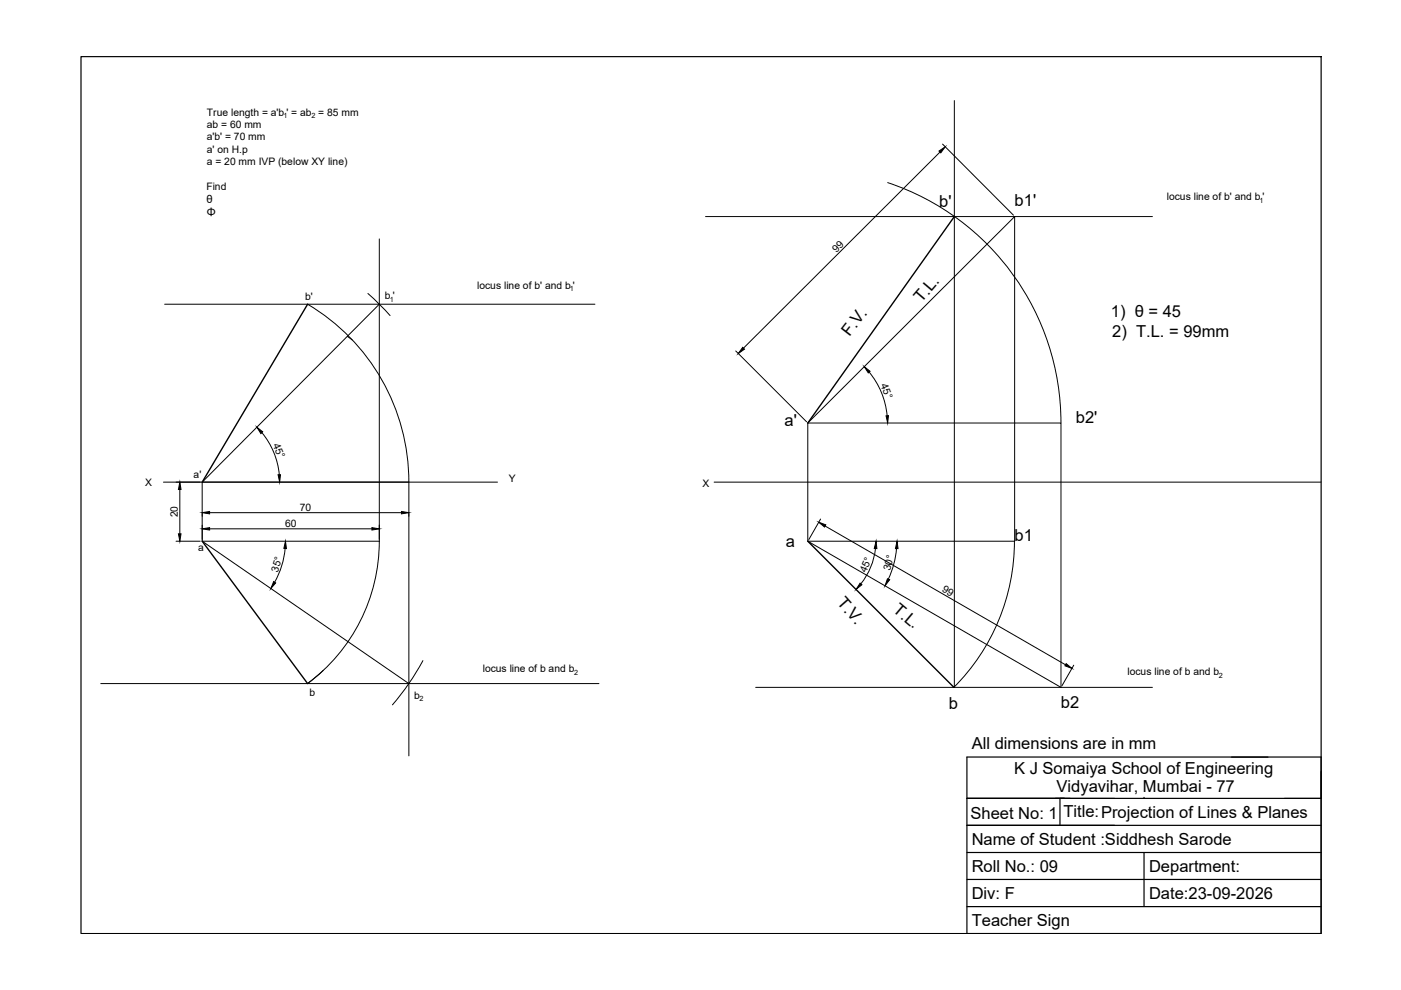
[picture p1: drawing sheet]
<svg xmlns="http://www.w3.org/2000/svg" width="297mm" height="210mm" viewBox="0 0 297 210" stroke-linecap="round" stroke-linejoin="round" font-family="sans-serif">
<!-- layer: 0 -->
<path d="M17.2 12h262.9v185.9h-262.9zM205 169.3h75.1M205 175h75.1M223.8 169.3h1.9h-1v5.7M242.6 169.3h.1M280.1 163.5v34.4h-75.1v-37.4h75.1v8.8h-7.7M205 180.7h75.1M205 186.5h75.1M205 192.2h75.1M242.6 180.7v11.5" fill="none" stroke="#000" stroke-width=".25"/>
<g fill="none" stroke="#000" stroke-width=".21">
<path d="M188.2 38.7a53.7 53.7 0 0 1 36.7 51M199.3 32.2l-41.7 41.6M199.8 30.6l15.1 15M202.3 21.3v124.5M80.4 50.7v64.1M149.6 45.9h94.7M34.9 64.5h91.2M65.2 64.5a43.8 43.8 0 0 1 21.5 37.7M73.6 71.3l1.1 .8M78 62.2l4.7 4.7M80.4 64.5l-37.5 37.7v12.6M156 74.4l15 15"/>
<path d="M184.3 78.9a16.9 16.9 0 0 1 3.8 9.2M55.5 91.7a16.4 16.4 0 0 1 3.7 8.9M171.3 89.7l43.8-43.8v68.9h-43.8zM171.3 89.7h53.6v56l-53.6-30.9M34.7 102.2h70.8M37.3 114.8h5.1M38.1 103.8v9.4M42.9 114.8h37.5M42.9 114.8l43.8 30.1M44.4 108.7h40.7M44.4 112.1h34.5M60.5 116.3a17.7 17.7 0 0 1-2.3 7.1"/>
<path d="M80.4 114.7a37.6 37.6 0 0 1-15.2 30.2l3.3-2.8M86.7 102.2v58.1M151.4 102.2h128.7M174 110.1l-2.5 4.3M174.9 111.5l51 29.5M185.6 116.3a14.5 14.5 0 0 1-3.1 7.5M190.1 116.3a18.9 18.9 0 0 1-1.8 6.5M215.1 114.7a43.8 43.8 0 0 1-12.9 31.1M21.4 144.9h105.6M89.7 140.1a53.2 53.2 0 0 1-6.5 9.3M160.2 145.7h84.1M227.7 141l-2.5 4.4"/>
</g>
<g fill="#000" stroke="#000" stroke-width=".21">
<path d="M199.1 32l1.3-.9-.9 1.3zM157.5 73.6l.3 .4-1.3 1zM183.2 77.8l1.3 .9-.4 .4zM54.5 90.6l1.2 1-.4 .3zM187.9 88.2l.5-.1-.2 1.6zM38.1 102.2l.3 1.6h-.6zM37.8 113.2h.6l-.3 1.6zM42.9 108.7l1.5-.3v.6zM42.9 112.1l1.5-.2v.5zM59 100.7h.5l-.2 1.5zM60.5 114.8l.2 1.5h-.5zM78.9 111.9l1.5 .2-1.5 .3z"/>
<path d="M85.1 108.4l1.6 .3-1.6 .3zM173.6 110.7l1.5 .6-.3 .4zM185.7 114.8l.2 1.5h-.5zM190.2 114.8l.2 1.5h-.5zM58 123.3l.4 .3-1 1.2zM182.4 123.6l.3 .4-1.2 1zM188.2 122.7l.4 .2-1 1.3zM226 140.7l1.3 1-1.5-.5z"/>
</g>
<path d="M202.3 45.9l-31 43.8M65.2 64.5l-22.3 37.7M42.9 114.8l22.3 30.1M171.3 114.8l31 30.9" fill="none" stroke="#000" stroke-width=".3"/>
<g font-size="3.5">
<text x="199.1" y="43.8">b'</text>
<text x="215.1" y="43.7">b1'</text>
<text x="195.4" y="64.3" transform="rotate(-50 195.4 64.3)">T.L.</text>
<text x="180.1" y="71.4" transform="rotate(-52 180.1 71.4)">F.V.</text>
<text x="235.5" y="67.2">1) θ = 45</text>
<text x="235.8" y="71.4">2) T.L. = 99mm</text>
<text x="228.1" y="89.7">b2'</text>
<text x="166.4" y="90.4">a'</text>
<text x="166.6" y="115.9">a</text>
<text x="215.1" y="114.8">b1</text>
<text x="177.3" y="127.8" transform="rotate(49 177.3 127.8)">T.V.</text>
<text x="189.2" y="129.6" transform="rotate(40 189.2 129.6)">T.L.</text>
<text x="201.2" y="150.2">b</text>
<text x="224.9" y="150">b2</text>
<text x="206" y="158.8">All dimensions are in mm</text>
<text x="215" y="164.2">K J Somaiya School of Engineering</text>
<text x="224" y="167.9">Vidyavihar, Mumbai - 77</text>
<text x="205.8" y="173.6">Sheet No: 1</text>
<text x="225.5" y="173.3">Title:Projection of Lines &amp; Planes</text>
<text x="206" y="179.1">Name of Student :Siddhesh Sarode</text>
<text x="206" y="184.8">Roll No.: 09</text>
<text x="243.6" y="184.8">Department:</text>
<text x="206" y="190.5">Div: F</text>
<text x="243.6" y="190.5">Date:23-09-2026</text>
<text x="206" y="196.3">Teacher Sign</text>
</g>
<g font-size="2.4">
<text x="43.8" y="43">θ</text>
<text x="43.8" y="45.8">Φ</text>
</g>
<g font-size="2.2">
<text x="43.8" y="27.1">ab = 60 mm</text>
<text x="43.8" y="29.7">a'b' = 70 mm</text>
<text x="43.9" y="24.5">True length = a'b ' = ab = 85 mm</text>
<text x="43.8" y="32.4">a' on H.p</text>
<text x="43.8" y="35">a = 20 mm IVP (below XY line)</text>
<text x="43.8" y="40.2">Find</text>
<text x="247.4" y="42.4">locus line of b' and b '</text>
<text x="177.3" y="53.6" transform="rotate(-45 177.3 53.6)">99</text>
<text x="64.7" y="63.6">b'</text>
<text x="81.6" y="63.4">b '</text>
<text x="101.2" y="61.2">locus line of b' and b '</text>
<text x="186.7" y="81.6" transform="rotate(68 186.7 81.6)">45°</text>
<text x="57.8" y="94.3" transform="rotate(67 57.8 94.3)">45°</text>
<text x="41" y="101.4">a'</text>
<text x="30.8" y="102.9">X</text>
<text x="107.9" y="102.2">Y</text>
<text x="149" y="103.2">X</text>
<text x="37.7" y="109.7" transform="rotate(-90 37.7 109.7)">20</text>
<text x="60.4" y="111.7">60</text>
<text x="63.6" y="108.3">70</text>
<text x="42" y="116.8">a</text>
<text x="58.9" y="121.4" transform="rotate(-72 58.9 121.4)">35°</text>
<text x="183.6" y="121.6" transform="rotate(-67 183.6 121.6)">45°</text>
<text x="188.7" y="121.1" transform="rotate(-74 188.7 121.1)">30°</text>
<text x="199.6" y="125.3" transform="rotate(30 199.6 125.3)">99</text>
<text x="102.3" y="142.6">locus line of b and b</text>
<text x="239" y="143.2">locus line of b and b</text>
<text x="65.6" y="147.6">b</text>
<text x="87.8" y="148.1">b</text>
</g>
<g font-size="1.5">
<text x="60.1" y="25">1</text>
<text x="66.1" y="25">2</text>
<text x="267.1" y="43">1</text>
<text x="82.6" y="64">1</text>
<text x="120.8" y="61.7">1</text>
<text x="121.7" y="143.1">2</text>
<text x="258.4" y="143.7">2</text>
<text x="89" y="148.6">2</text>
</g>
</svg>
